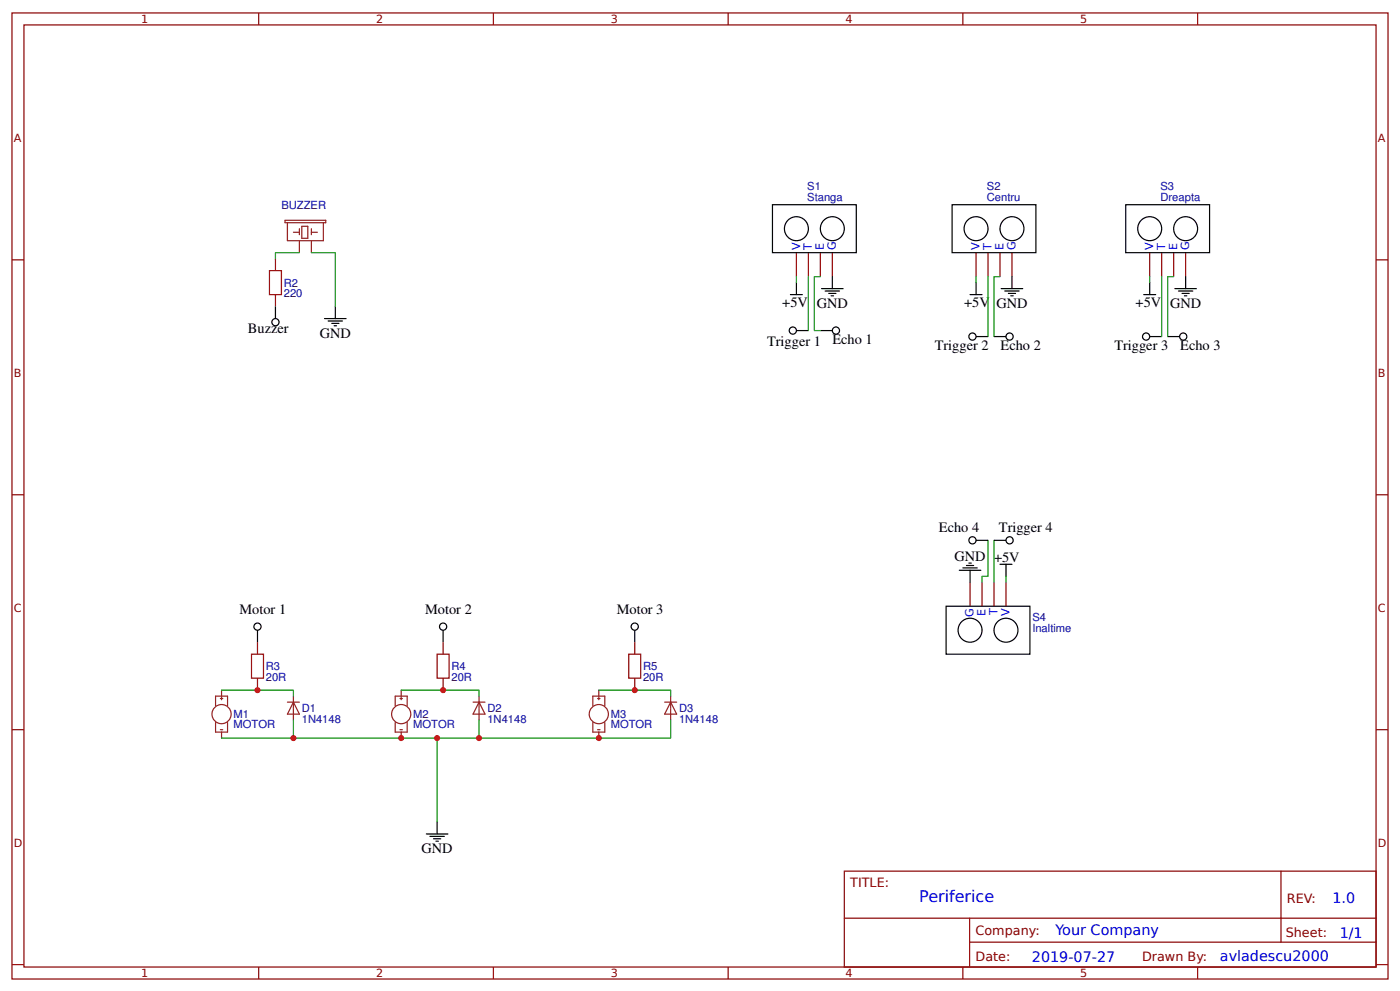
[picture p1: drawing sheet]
<svg xmlns="http://www.w3.org/2000/svg" width="309mm" height="219mm" viewBox="0 0 309 219" stroke-linecap="round" stroke-linejoin="round" font-family="sans-serif">
<g fill="none" stroke="#800" stroke-width=".26">
<path d="M2.6 2.9h304.1v213.2h-304.1zM5.3 5.5h298.7v208h-298.7zM57.1 2.9v2.6M109 2.9v2.6M160.9 2.9v2.6M212.7 2.9v2.6M264.6 2.9v2.6M2.6 57.4h2.7M60.9 57.1v2.6M175.9 55.8v5.3M178.6 55.8v5.3M181.2 55.8v5.3"/>
<path d="M183.9 55.8v5.3M215.6 55.8v5.3M218.3 55.8v5.3M220.9 55.8v5.3M223.6 55.8v5.3M254 55.8v5.3M256.6 55.8v5.3M259.3 55.8v5.3M261.9 55.8v5.3M304 57.4h2.7M60.9 65v2.7M2.6 109.2h2.7"/>
<path d="M304 109.2h2.7M214.3 128.5v5.3M217 128.5v5.3M219.6 128.5v5.3M222.2 128.5v5.3M56.9 141.8v2.6M56.9 149.7v2.6M97.9 141.8v2.6M97.9 149.7v2.6M140.2 141.8v2.6M140.2 149.7v2.6M2.6 161.1h2.7"/>
<path d="M304 161.1h2.7M186.5 192.3h117.5v21.2h-117.5zM283 192.3v15.7M2.6 212.9h2.7M57.1 213.5v2.6M109 213.5v2.6M160.9 213.5v2.6M186.6 202.7h117.3M212.7 213.5v2.6M214.2 208h89.7M214.2 202.7v10.6M264.6 213.5v2.6"/>
<path d="M304 212.9h2.7"/>
</g>
<g fill="none" stroke="#8d2323" stroke-width=".26">
<path d="M63 48.6h9v.6h-9zM63.5 49.2v3.9h7.9v-3.9M64.8 51.3h1.3M66.1 50.5v1.3M66.1 53.1v2.7M66.7 50h1.3v2.6h-1.3zM68.8 51.3h1.3M68.8 50.5v1.3M68.8 53.1v2.7M47.6 155.8v-2.1h2.7v2.1M47.6 159.5v2.1h2.7v-2.1M48.7 154.2h.5"/>
<path d="M48.9 152.3v1.4M48.9 153.9v.6M63.5 155h2.6M64.8 155l1.3 2.6h-2.6zM64.8 153.7v5.3M87.3 155.8v-2.1h2.7v2.1M87.3 159.5v2.1h2.7v-2.1M88.4 154.2h.5M88.6 152.3v1.4M88.6 153.9v.6M104.5 155h2.7M105.8 155l1.4 2.6h-2.7z"/>
<path d="M105.8 153.7v5.3M131 155.8v-2.1h2.6v2.1M131 159.5v2.1h2.6v-2.1M132 154.2h.6M132.3 152.3v1.4M132.3 153.9v.6M146.8 155h2.7M148.2 155l1.3 2.6h-2.7zM148.2 153.7v5.3M48.7 161.1h.5M48.9 161.6v1.3M88.4 161.1h.5"/>
<path d="M88.6 161.6v1.3M132 161.1h.6M132.3 161.6v1.3"/>
<circle cx="48.9" cy="157.6" r="2.12"/>
<circle cx="88.6" cy="157.6" r="2.12"/>
<circle cx="132.3" cy="157.6" r="2.12"/>
</g>
<g fill="none" stroke="#000" stroke-width=".26">
<path d="M170.7 45.2h18.5v10.6h-18.5zM210.3 45.2h18.6v10.6h-18.6zM248.7 45.2h18.5v10.6h-18.5zM60.9 67.7v2.6M71.7 70.3h4.8M72.5 70.9h3.2M73.3 71.4h1.6M73.8 71.9h.5M74.1 67.7v2.6M174.6 65h2.7M175.9 62.4v2.6M175.9 73h2.7"/>
<path d="M181.2 73h2.7M181.5 63.7h4.8M182.3 64.2h3.2M183.1 64.8h1.6M183.6 65.3h.5M183.9 61.1v2.6M214.3 65h2.7M215.6 62.4v2.6M215.6 74.3h2.7M219.6 74.3h2.6M221.2 63.7h4.8M222 64.2h3.2"/>
<path d="M222.8 64.8h1.6M223.3 65.3h.5M223.6 61.1v2.6M252.7 65h2.6M254 62.4v2.6M254 74.3h2.6M258 74.3h2.6M259.6 63.7h4.7M260.3 64.2h3.2M261.1 64.8h1.6M261.7 65.3h.5M261.9 61.1v2.6"/>
<path d="M215.6 119.3h2.7M219.6 119.3h2.6M56.9 139.1v2.7M97.9 139.1v2.7M140.2 139.1v2.7M209 133.8h18.5v10.6h-18.5zM211.9 125.9h4.8M212.7 125.4h3.2M213.5 124.8h1.6M214 124.3h.6M214.3 125.9v2.6M220.9 124.6h2.7"/>
<path d="M222.2 124.6v2.6M94.2 184.1h4.8M95 184.6h3.2M95.8 185.2h1.6M96.3 185.7h.5M96.6 181.5v2.6"/>
<circle cx="175.9" cy="50.5" r="2.65"/>
<circle cx="183.9" cy="50.5" r="2.65"/>
<circle cx="215.6" cy="50.5" r="2.65"/>
<circle cx="223.6" cy="50.5" r="2.65"/>
<circle cx="254" cy="50.5" r="2.65"/>
<circle cx="261.9" cy="50.5" r="2.65"/>
<circle cx="60.9" cy="71.1" r=".79"/>
<circle cx="175.2" cy="73" r=".79"/>
<circle cx="184.7" cy="73" r=".79"/>
<circle cx="214.8" cy="74.3" r=".79"/>
<circle cx="223" cy="74.3" r=".79"/>
<circle cx="253.2" cy="74.3" r=".79"/>
<circle cx="261.4" cy="74.3" r=".79"/>
<circle cx="214.8" cy="119.3" r=".79"/>
<circle cx="223" cy="119.3" r=".79"/>
<circle cx="56.9" cy="138.3" r=".79"/>
<circle cx="97.9" cy="138.3" r=".79"/>
<circle cx="140.2" cy="138.3" r=".79"/>
<circle cx="214.3" cy="139.1" r="2.65"/>
<circle cx="222.2" cy="139.1" r="2.65"/>
</g>
<path d="M59.5 59.7h2.7v5.3h-2.7zM55.6 144.4h2.6v5.3h-2.6zM96.6 144.4h2.6v5.3h-2.6zM138.9 144.4h2.7v5.3h-2.7z" fill="none" stroke="#a00000" stroke-width=".26"/>
<g fill="none" stroke="#080" stroke-width=".26">
<path d="M66.1 55.8h-5.2v1.3M68.8 55.8h5.3v11.9M175.9 61.1v1.3M178.6 61.1v11.9M181.2 61.1h-1.3v11.9h1.3M215.6 61.1v1.3M218.3 61.1v13.2M220.9 61.1h-1.3v13.2M254 61.1v1.3M256.6 61.1v13.2M259.3 61.1h-1.3v13.2M218.3 119.3v7.9h-1.3v1.3"/>
<path d="M219.6 119.3v9.2M222.2 127.2v1.3M48.9 152.3h15.9v1.4M64.8 159v3.9h-15.9M88.6 152.3h17.2v1.4M105.8 159v3.9h-41M132.3 152.3h15.9v1.4M148.2 159v3.9h-42.4M96.6 162.9v18.6"/>
</g>
<g fill="#c00">
<circle cx="140.2" cy="152.3" r=".66"/>
<circle cx="56.9" cy="152.3" r=".66"/>
<circle cx="105.8" cy="162.9" r=".66"/>
<circle cx="88.6" cy="162.9" r=".66"/>
<circle cx="64.8" cy="162.9" r=".66"/>
<circle cx="132.3" cy="162.9" r=".66"/>
<circle cx="96.6" cy="162.9" r=".66"/>
<circle cx="97.9" cy="152.3" r=".66"/>
</g>
<text font-size="3.5" fill="#00f" x="203.1" y="199.1">Periferice</text>
<g font-size="3.2">
<text x="172.8" y="67.7">+5V</text>
<text x="180.4" y="67.9">GND</text>
<text x="213" y="67.8">+5V</text>
<text x="220.1" y="67.9">GND</text>
<text x="250.9" y="67.7">+5V</text>
<text x="258.5" y="67.9">GND</text>
<text x="54.8" y="73.5">Buzzer</text>
<text x="70.6" y="74.6">GND</text>
<text x="169.5" y="76.3">Trigger 1</text>
<text x="183.9" y="76">Echo 1</text>
<text x="206.5" y="77.3">Trigger 2</text>
<text x="221.1" y="77.3">Echo 2</text>
<text x="246.2" y="77.3">Trigger 3</text>
<text x="260.7" y="77.3">Echo 3</text>
<text x="207.4" y="117.4">Echo 4</text>
<text x="220.7" y="117.3">Trigger 4</text>
<text x="210.9" y="123.8">GND</text>
<text x="219.6" y="124">+5V</text>
<text x="52.9" y="135.5">Motor 1</text>
<text x="93.9" y="135.5">Motor 2</text>
<text x="136.3" y="135.5">Motor 3</text>
<text x="93.1" y="188.3">GND</text>
</g>
<g font-size="3.2" fill="#00f">
<text x="294.4" y="199.2">1.0</text>
<text x="233.2" y="206.4">Your Company</text>
<text x="296" y="207">1/1</text>
<text x="228" y="212.3">2019-07-27</text>
<text x="269.5" y="212.2">avladescu2000</text>
</g>
<g font-size="2.8" fill="#800">
<text x="187.9" y="195.7">TITLE:</text>
<text x="284.3" y="199.2">REV:</text>
<text x="215.5" y="206.4">Company:</text>
<text x="284.1" y="206.9">Sheet:</text>
<text x="215.5" y="212.1">Date:</text>
<text x="252.3" y="212.2">Drawn By:</text>
</g>
<g font-size="2.5" fill="#800">
<text x="31.2" y="5.1">1</text>
<text x="83.1" y="5.1">2</text>
<text x="134.9" y="5.1">3</text>
<text x="186.8" y="5.1">4</text>
<text x="238.7" y="5.1">5</text>
<text x="3" y="31.4">A</text>
<text x="304.4" y="31.4">A</text>
<text x="3" y="83.3">B</text>
<text x="304.4" y="83.3">B</text>
<text x="3" y="135.1">C</text>
<text x="304.4" y="135.1">C</text>
<text x="3" y="187">D</text>
<text x="304.4" y="187">D</text>
<text x="31.2" y="215.7">1</text>
<text x="83.1" y="215.7">2</text>
<text x="134.9" y="215.7">3</text>
<text x="186.8" y="215.7">4</text>
<text x="238.7" y="215.7">5</text>
</g>
<g font-size="2.5" fill="#000080">
<text x="178.3" y="42">S1</text>
<text x="218" y="42">S2</text>
<text x="256.4" y="42">S3</text>
<text x="62.2" y="46.1">BUZZER</text>
<text x="178.3" y="44.4">Stanga</text>
<text x="218" y="44.4">Centru</text>
<text x="256.4" y="44.4">Dreapta</text>
<text x="62.7" y="65.6">220</text>
<text x="62.7" y="63.2">R2</text>
<text x="228.1" y="137.1">S4</text>
<text x="228.1" y="139.5">Inaltime</text>
<text x="58.7" y="147.9">R3</text>
<text x="99.7" y="147.9">R4</text>
<text x="142.1" y="147.9">R5</text>
<text x="58.7" y="150.3">20R</text>
<text x="99.7" y="150.3">20R</text>
<text x="142.1" y="150.3">20R</text>
<text x="51.6" y="160.7">MOTOR</text>
<text x="51.6" y="158.5">M1</text>
<text x="66.7" y="159.5">1N4148</text>
<text x="66.7" y="157.2">D1</text>
<text x="91.3" y="160.7">MOTOR</text>
<text x="91.3" y="158.5">M2</text>
<text x="107.7" y="159.5">1N4148</text>
<text x="107.7" y="157.2">D2</text>
<text x="134.9" y="160.7">MOTOR</text>
<text x="134.9" y="158.5">M3</text>
<text x="150" y="159.5">1N4148</text>
<text x="150" y="157.2">D3</text>
</g>
<g font-size="2.5" fill="#00f">
<text x="176.7" y="55.2" transform="rotate(-90 176.7 55.2)">V</text>
<text x="179.4" y="55.2" transform="rotate(-90 179.4 55.2)">T</text>
<text x="182" y="55.2" transform="rotate(-90 182 55.2)">E</text>
<text x="184.7" y="55.2" transform="rotate(-90 184.7 55.2)">G</text>
<text x="216.4" y="55.2" transform="rotate(-90 216.4 55.2)">V</text>
<text x="219.1" y="55.2" transform="rotate(-90 219.1 55.2)">T</text>
<text x="221.7" y="55.2" transform="rotate(-90 221.7 55.2)">E</text>
<text x="224.4" y="55.2" transform="rotate(-90 224.4 55.2)">G</text>
<text x="254.8" y="55.2" transform="rotate(-90 254.8 55.2)">V</text>
<text x="257.4" y="55.2" transform="rotate(-90 257.4 55.2)">T</text>
<text x="260.1" y="55.2" transform="rotate(-90 260.1 55.2)">E</text>
<text x="262.7" y="55.2" transform="rotate(-90 262.7 55.2)">G</text>
<text x="215.1" y="136.3" transform="rotate(-90 215.1 136.3)">G</text>
<text x="217.8" y="135.9" transform="rotate(-90 217.8 135.9)">E</text>
<text x="220.4" y="135.9" transform="rotate(-90 220.4 135.9)">T</text>
<text x="223" y="136" transform="rotate(-90 223 136)">V</text>
</g>
</svg>
